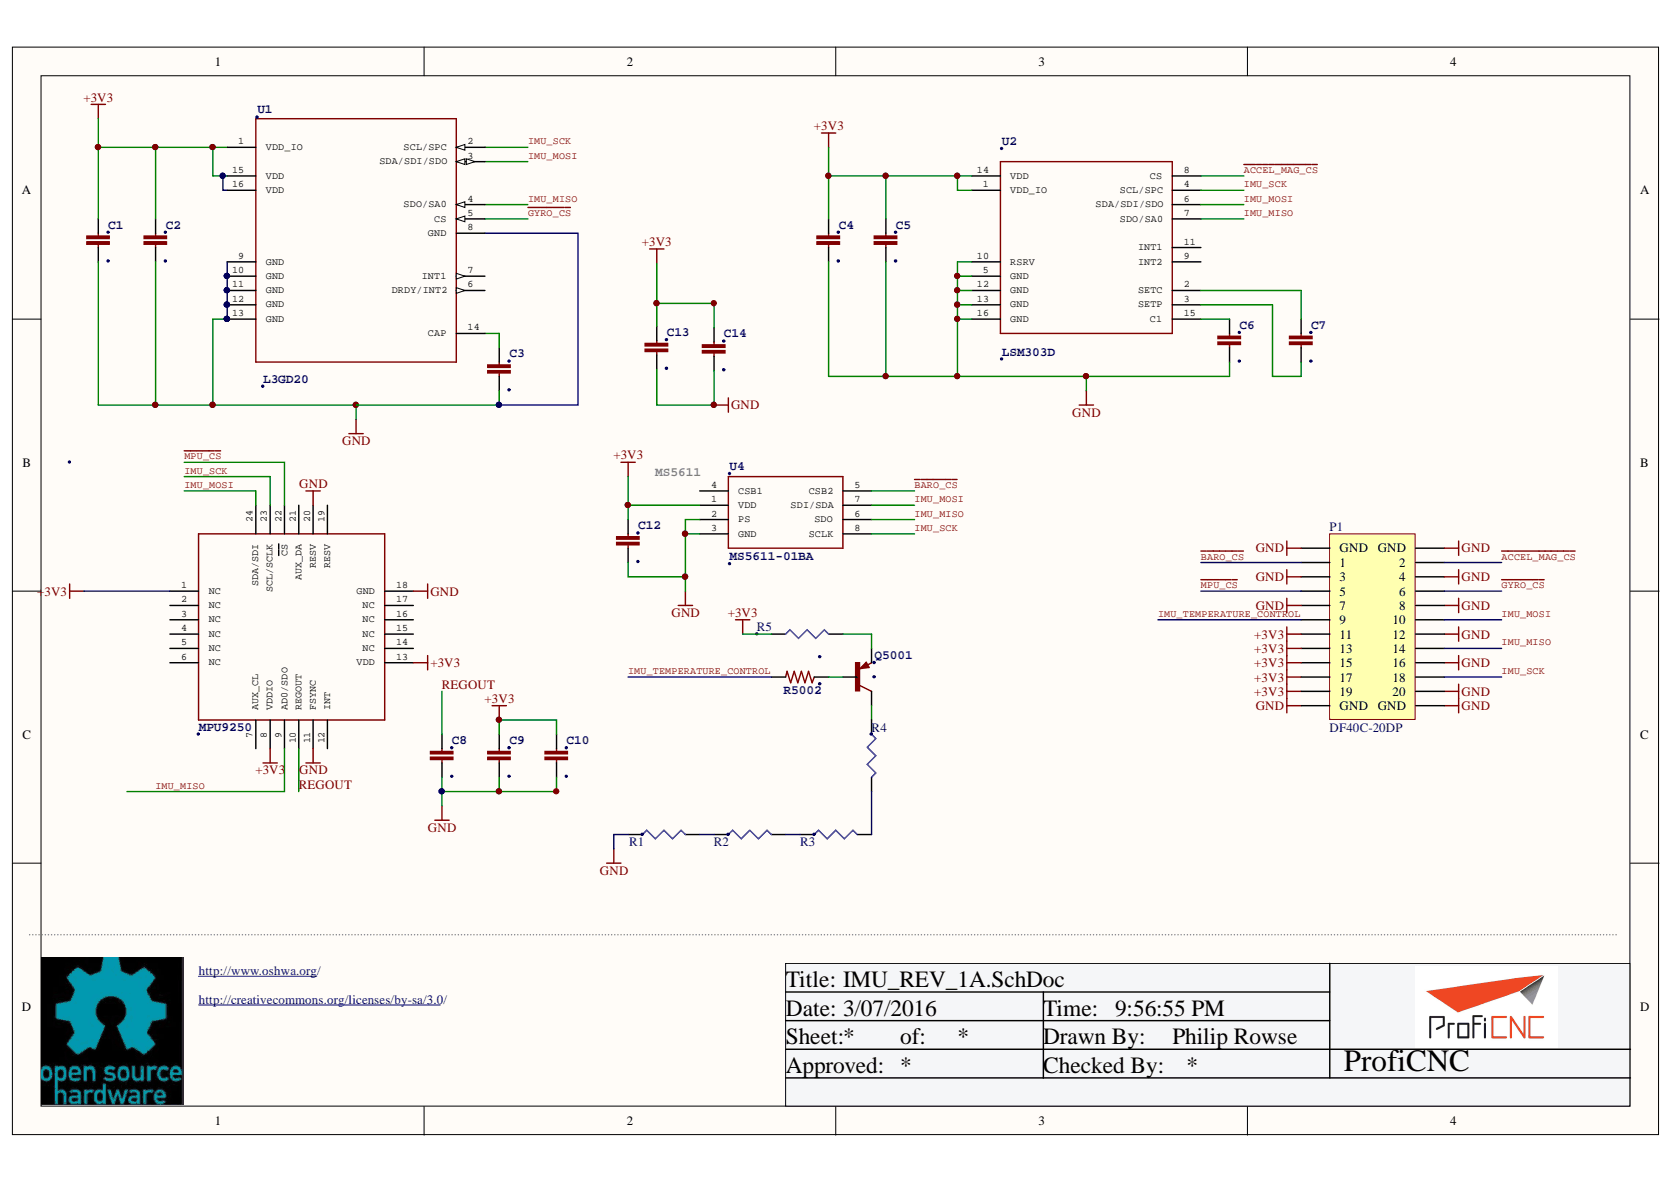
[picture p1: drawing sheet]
# Altium schematic sheet IMU_REV_1A.SchDoc
size A4; DrawnBy: Philip Rowse

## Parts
C1  (no value)
C2  (no value)
C3  (no value)
C4  (no value)
C5  (no value)
C6  (no value)
C7  (no value)
C8  (no value)
C9  (no value)
C10  (no value)
C12  (no value)
C13  (no value)
C14  (no value)
MPU9250  (no value)
P1  DF40C-20DP
Q5001  (no value)
R1  Resistor  (value not drawn)
R2  Resistor  (value not drawn)
R3  Resistor  (value not drawn)
R4  Resistor  (value not drawn)
R5  Resistor  (value not drawn)
R5002  (no value)
U1  L3GD20
U2  LSM303D
U4  MS5611-01BA

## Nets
+3V3: C1.P$1 C2.P$1 C4.P$1 C5.P$1 C9.P$1 C10.P$1 C12.P$1 C13.P$1 C14.P$1 MPU9250.1(NC) MPU9250.8(VDDIO) MPU9250.13(VDD) P1.11 P1.13 P1.15 P1.17 P1.19 R5.1 U1.1(VDD_IO) U1.15(VDD) U1.16(VDD) U2.1(VDD_IO) U2.14(VDD) U4.1(VDD)
GND: C1.P$2 C2.P$2 C3.P$2 C4.P$2 C5.P$2 C6.P$2 C8.P$2 C9.P$2 C10.P$2 C12.P$2 C13.P$2 C14.P$2 MPU9250.11(FSYNC) MPU9250.18(GND) MPU9250.20(RESV) P1.3 P1.4 P1.7 P1.8 P1.12 P1.16 P1.20 P1.21(GND) P1.22(GND) P1.23(GND) P1.24(GND) R1.1 U1.8(GND) U1.9(GND) U1.10(GND) U1.11(GND) U1.12(GND) U1.13(GND) U2.5(GND) U2.10(RSRV) U2.12(GND) U2.13(GND) U2.16(GND) U4.2(PS) U4.3(GND)
~{ACCEL_MAG_CS}: P1.2 U2.8(CS)
~{BARO_CS}: P1.1 U4.5(CSB2)
~{GYRO_CS}: P1.6 U1.5(CS)
IMU_MISO: MPU9250.9(AD0/SDO) P1.14 U1.4(SDO/SA0) U2.7(SDO/SA0) U4.6(SDO)
IMU_MOSI: MPU9250.24(SDA/SDI) P1.10 U1.3(SDA/SDI/SDO) U2.6(SDA/SDI/SDO) U4.7(SDI/SDA)
IMU_SCK: MPU9250.23(SCL/SCLK) P1.18 U1.2(SCL/SPC) U2.4(SCL/SPC) U4.8(SCLK)
IMU_TEMPERATURE_CONTROL: P1.9 R5002.P$2
~{MPU_CS}: MPU9250.22(~{CS}) P1.5
REGOUT: C8.P$1 MPU9250.10(REGOUT)
NetC3_P$1: C3.P$1 U1.14(CAP)
NetC6_P$1: C6.P$1 U2.15(C1)
NetC7_P$1: C7.P$1 U2.2(SETC)
NetC7_P$2: C7.P$2 U2.3(SETP)
NetQ5001_B: Q5001.B R5002.P$1
NetQ5001_C: Q5001.C R4.1
NetQ5001_E: Q5001.E R5.2
NetR1_2: R1.2 R2.1
NetR2_2: R2.2 R3.1
NetR3_2: R3.2 R4.2

Not connected (* = marked no-connect by the designer): MPU9250 2(NC) 3(NC) 4(NC) 5(NC) 6(NC) 7(AUX_CL) 12(INT) 14(NC) 15(NC) 16(NC) 17(NC) 19(RESV) 21(AUX_DA); U1 6(DRDY/INT2) 7(INT1); U2 9(INT2) 11(INT1); U4 4(CSB1)

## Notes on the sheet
- (near U4) MS5611
